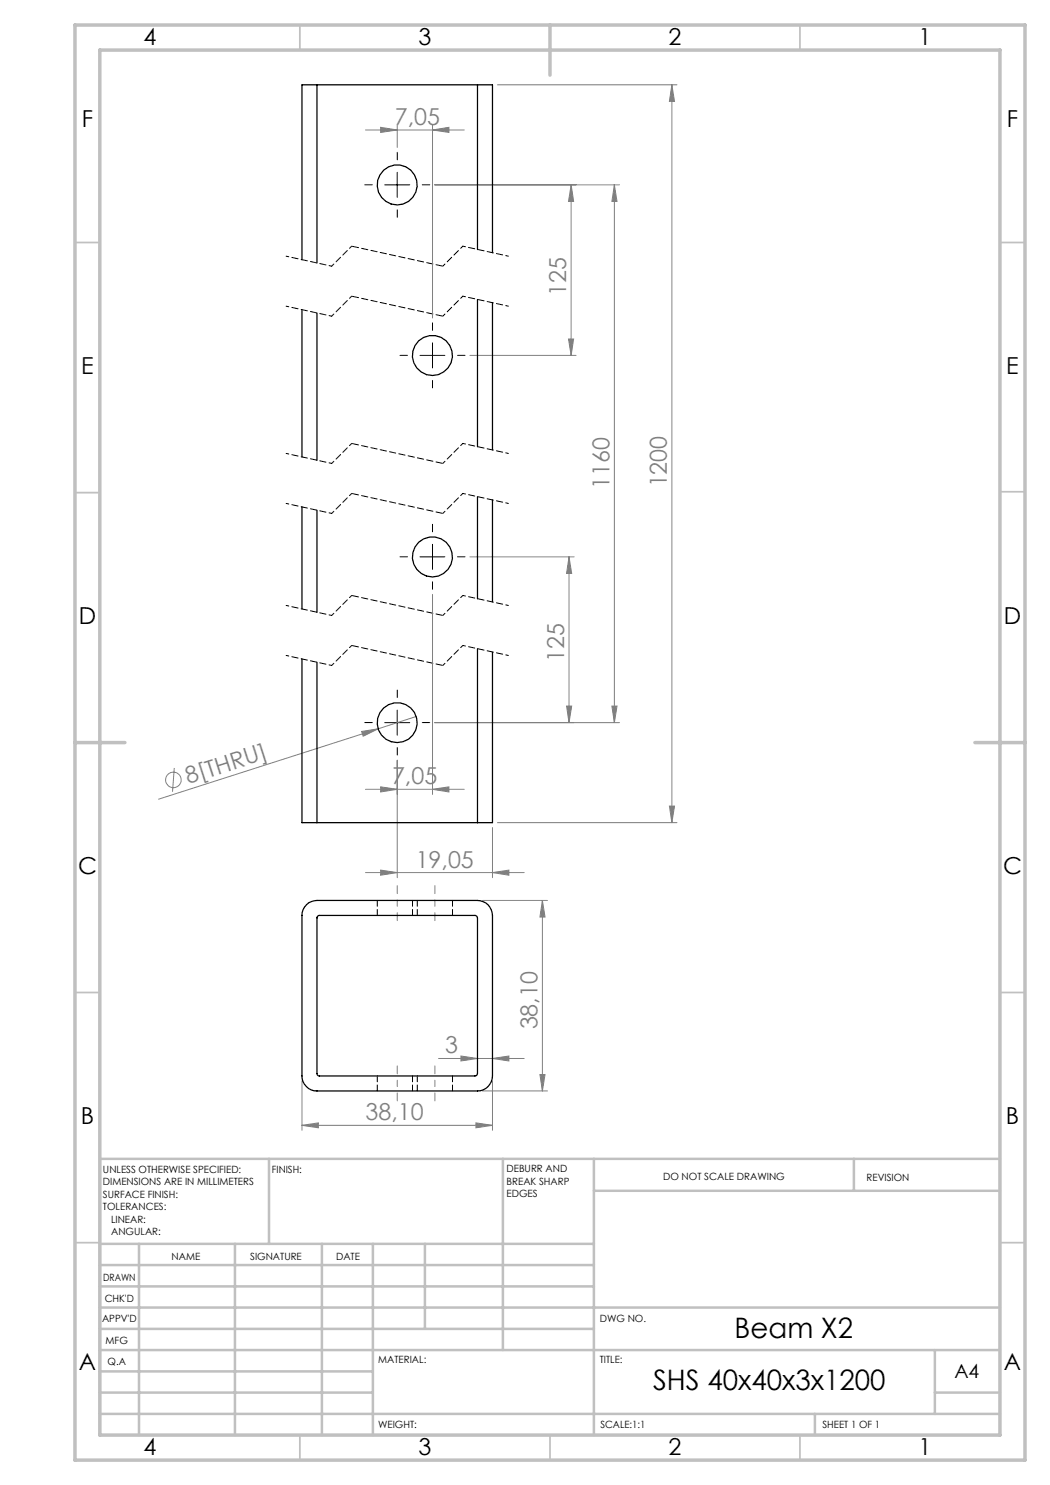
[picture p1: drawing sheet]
<svg xmlns="http://www.w3.org/2000/svg" width="210mm" height="297mm" viewBox="0 0 210 297" stroke-linecap="round" stroke-linejoin="round" font-family="sans-serif">
<g fill="none" stroke="#808080" stroke-width=".2">
<path d="M99.5 17h35.9M134.4 17l.5 3.3h-1zM134.4 17v147.5M73.1 26h19.8M76.1 25.5l3.3 .5-3.3 .5zM79.4 25v4.5M86.5 26l3.3-.5v1zM86.5 25v38.6M86.9 37h37M114.2 37l.5 3.3h-1zM114.2 37v34.1M122.9 37l.5 3.3h-1z"/>
<path d="M122.9 37v107.5M94 71.1h21.2M113.7 67.8h1l-.5 3.3zM86.5 118.9v40M94 111.4h20.8M113.8 111.4v33.1M113.8 111.4l.5 3.3h-1zM34.9 153.6l-.4 4.8M72.3 146.3l3.3-.5-3 1.4zM73.1 157.9h19.8M75.6 145.8l-43.9 14M76.1 157.4l3.3 .5-3.3 .5z"/>
<path d="M79.4 152v23.5M83.3 143.3l-7.7 2.5M86.5 157.9l3.3-.5v1zM86.9 144.5h37M113.3 141.2h1l-.5 3.3zM122.4 141.2h1l-.5 3.3zM73.1 174.5h31.7M76.1 174l3.3 .5-3.3 .5zM98.5 174.5l3.3-.5v1zM98.5 165.5v10M99.5 164.5h35.9M133.9 161.2h1l-.5 3.3z"/>
<path d="M96.5 180.1h13M108.5 180.1v38.1M108.5 180.1l.5 3.3h-1zM60.4 216.2v9.9M87.7 211.7h17.1M92.2 211.2l3.3 .5-3.3 .5zM96.5 218.2h13M98.5 211.7l3.3-.5v1zM98.5 216.2v9.9M108 214.9h1l-.5 3.3zM60.4 225.1l3.3-.5v1zM60.4 225.1h38.1"/>
<path d="M95.2 224.6l3.3 .5-3.3 .5z"/>
<circle cx="34.7" cy="156" r="1.55"/>
</g>
<g fill="none" stroke="#000" stroke-width=".2" stroke-dasharray="15.2 1.3 1.3 1.3">
<path d="M74.5 37h-1.5M79.5 32v-1.5M84.5 37h1.5M79.5 42v1.5M81.5 71.1h-1.5M86.5 66.1v-1.5M86.5 76.1v1.5M91.5 71.1h1.5M81.5 111.4h-1.5M86.5 106.4v-1.5M86.5 116.4v1.5M91.5 111.4h1.5"/>
<path d="M79.5 139.5v-1.5M74.5 144.5h-1.5M79.5 149.5v1.5M84.5 144.5h1.5"/>
</g>
<path d="M76.9 37h5.1M79.4 34.5v5M84 71.1h5M86.5 68.6v5M84 111.4h5M86.5 108.9v5M76.9 144.5h5.1M79.4 142v5" fill="none" stroke="#000" stroke-width=".2"/>
<g fill="none" stroke="#000" stroke-width=".2" stroke-dasharray="1.3 .6" stroke-dashoffset=".7">
<path d="M66.3 53.2l-9.1-2M70.3 59.2l-4 4M70.3 49.2l-4 4M92.6 59.2l-4 4M92.6 49.2l-4 4M101.7 51.2l-9.1-2M66.3 63.2l-9.1-2M101.7 61.2l-9.1-2M66.3 92.7l-9.1-2M70.3 98.7l-4 4M70.3 88.7l-4 4M92.6 98.7l-4 4"/>
<path d="M92.6 88.7l-4 4M101.7 90.7l-9.1-2M66.3 102.7l-9.1-2M70.3 119.1l-4 4M92.6 119.1l-4 4M101.7 100.7l-9.1-2M66.3 133.1l-9.1-2M66.3 123.1l-9.1-2M70.3 129.1l-4 4M92.6 129.1l-4 4M101.7 131.1l-9.1-2M101.7 121.1l-9.1-2"/>
</g>
<path d="M88.6 53.2l-18.3-4M88.6 63.2l-18.3-4M88.6 92.7l-18.3-4M88.6 102.7l-18.3-4M88.6 133.1l-18.3-4M88.6 123.1l-18.3-4" fill="none" stroke="#000" stroke-width=".2" stroke-dasharray="1.3 .6" stroke-dashoffset="-.1"/>
<path d="M79.5 177.1v7M87 184.1v-7M79.5 220.2v-7M87 220.2v-7" fill="none" stroke="#808080" stroke-width=".2" stroke-dasharray="15.2 1.3 1.3 1.3" stroke-dashoffset="13.6"/>
<g fill="none" stroke="#c0c0c0" stroke-width=".35">
<path d="M60 5v5M160 5v5M15 48.5h5M200 48.5h5M15 98.5h5M200 98.4h5M15 198.5h5M200 198.5h5M15 248.5h5M200 248.5h5M60 287v5M110 287v5"/>
<path d="M160 287v5"/>
</g>
<g fill="none" stroke="#c0c0c0" stroke-width=".5">
<path d="M53.8 231.8v17M100.6 231.8v38.2M118.8 231.8v55.2M118.8 238.2h81.2M170.8 231.8v6.4M200 231.8h-180v55.2M20 248.8h98.8M20 257.3h98.8M20 253h98.8M27.8 248.8v38.2M47 248.8v38.2M64.4 248.8v38.2"/>
<path d="M74.6 248.8v38.2M85 248.8v17M20 265.8h98.8M20 261.5h180M20 278.5h54.6M20 274.3h54.6M20 270h180M187 278.5h13M187 270v12.8M20 282.8h180M163 282.8v4.2"/>
</g>
<path d="M15 5h190v287h-190zM20 10h180v277h-180zM110 5v10M15 148.5h10M195 148.5h10" fill="none" stroke="#c0c0c0" stroke-width=".7"/>
<g fill="#808080">
<path d="M72.3 146.3l3.3-.5-3 1.4z"/>
<path d="M76.1 174l3.3 .5-3.3 .5zM98.5 174.5l3.3-.5v1zM76.1 157.4l3.3 .5-3.3 .5zM86.5 157.9l3.3-.5v1zM76.1 25.5l3.3 .5-3.3 .5zM86.5 26l3.3-.5v1z"/>
<path d="M113.3 141.2h1l-.5 3.3zM113.8 111.4l.5 3.3h-1zM108 214.9h1l-.5 3.3zM108.5 180.1l.5 3.3h-1z"/>
<path d="M134.4 17l.5 3.3h-1zM133.9 161.2h1l-.5 3.3zM122.9 37l.5 3.3h-1zM122.4 141.2h1l-.5 3.3zM114.2 37l.5 3.3h-1zM113.7 67.8h1l-.5 3.3z"/>
<path d="M92.2 211.2l3.3 .5-3.3 .5zM98.5 211.7l3.3-.5v1zM60.4 225.1l3.3-.5v1zM95.2 224.6l3.3 .5-3.3 .5z"/>
</g>
<g fill="none" stroke="#000" stroke-width=".25">
<path d="M63.4 17h-3v35M63.4 17v35.6M63.4 17h32.1M95.5 17h3v33.5M95.5 17v32.9M95.5 59.9v29.5M60.4 61.9v29.5M63.4 62.6v29.5M98.5 60.6v29.4M95.5 99.3v20.5M60.4 101.4v20.4M63.4 102.1v20.4"/>
<path d="M98.5 100v20.4M60.4 131.8v32.7h3M63.4 132.5v32M95.5 129.7v34.8M98.5 130.4v34.1h-3M63.4 164.5h32.1M61.3 181a3.1 3.1 0 0 1 2.1-.9h32.1a3 3 0 0 1 3 3v32.1a3 3 0 0 1-3 3h-32.1a3 3 0 0 1-3-3v-32.1a2.87 2.87 0 0 1 .9-2.1zM63.5 183.2l.3-.1h31.2a.49 .49 0 0 1 .5 .5v31.1a.49 .49 0 0 1-.5 .5h-31.2l-.3-.2-.1-31.5z"/>
<circle cx="79.4" cy="37" r="4"/>
<circle cx="86.5" cy="71.1" r="4"/>
<circle cx="86.5" cy="111.4" r="4"/>
<circle cx="79.4" cy="144.5" r="4"/>
</g>
<path d="M75.5 180.1v3M82.5 180.1v3M83.5 183.1v-3M90.5 183.1v-3M75.5 215.2v3M82.5 215.2v3M83.5 218.2v-3M90.5 218.2v-3" fill="none" stroke="#000" stroke-width=".2" stroke-dasharray="1.3 .6" stroke-dashoffset=".1"/>
<g font-size="5.6">
<text x="146.9" y="267.5">Beam X2</text>
<text x="130.6" y="277.9">SHS 40x40x3x1200</text>
</g>
<g font-size="4.7">
<text x="28.7" y="9">4</text>
<text x="83.7" y="9">3</text>
<text x="133.7" y="9">2</text>
<text x="183.7" y="9">1</text>
<text x="16.4" y="25.5">F</text>
<text x="201.4" y="25.5">F</text>
<text x="16.2" y="74.7">E</text>
<text x="201.2" y="74.7">E</text>
<text x="15.8" y="124.7">D</text>
<text x="200.8" y="124.7">D</text>
<text x="15.6" y="174.7">C</text>
<text x="200.6" y="174.7">C</text>
<text x="16.2" y="224.7">B</text>
<text x="201.2" y="224.7">B</text>
<text x="15.8" y="274">A</text>
<text x="200.8" y="274">A</text>
<text x="28.7" y="291">4</text>
<text x="83.7" y="291">3</text>
<text x="133.7" y="291">2</text>
<text x="183.7" y="291">1</text>
</g>
<g font-size="4.7" fill="#808080">
<text x="79" y="25">7,05</text>
<text x="113.2" y="59.2" transform="rotate(-90 113.2 59.2)">125</text>
<text x="121.9" y="97.8" transform="rotate(-90 121.9 97.8)">1160</text>
<text x="133.4" y="97.5" transform="rotate(-90 133.4 97.5)">1200</text>
<text x="112.8" y="132.3" transform="rotate(-90 112.8 132.3)">125</text>
<text x="37.7" y="156.8" transform="rotate(-18 37.7 156.8)">8[THRU]</text>
<text x="78.4" y="156.8">7,05</text>
<text x="83.1" y="173.5">19,05</text>
<text x="107.5" y="205.9" transform="rotate(-90 107.5 205.9)">38,10</text>
<text x="89" y="210.7">3</text>
<text x="73.1" y="224">38,10</text>
</g>
<text font-size="3.9" x="190.9" y="275.5">A4</text>
<g font-size="2">
<text x="20.6" y="234.6">UNLESS OTHERWISE SPECIFIED:</text>
<text x="20.6" y="237.1">DIMENSIONS ARE IN MILLIMETERS</text>
<text x="20.6" y="239.6">SURFACE FINISH:</text>
<text x="54.4" y="234.6">FINISH:</text>
<text x="101.3" y="234.5">DEBURR AND</text>
<text x="101.3" y="237">BREAK SHARP</text>
<text x="101.3" y="239.5">EDGES</text>
<text x="132.6" y="236">DO NOT SCALE DRAWING</text>
<text x="173.3" y="236.2">REVISION</text>
<text x="20.6" y="242.1">TOLERANCES:</text>
<text x="22.2" y="244.6">LINEAR:</text>
<text x="22.2" y="247.1">ANGULAR:</text>
<text x="34.3" y="252">NAME</text>
<text x="50" y="251.9">SIGNATURE</text>
<text x="67.2" y="251.9">DATE</text>
<text x="20.6" y="256.1">DRAWN</text>
<text x="20.9" y="260.3">CHK'D</text>
<text x="20.4" y="264.4">APPV'D</text>
<text x="21.1" y="268.8">MFG</text>
<text x="120" y="264.4">DWG NO.</text>
<text x="21.5" y="273">Q.A</text>
<text x="75.6" y="272.5">MATERIAL:</text>
<text x="120" y="272.5">TITLE:</text>
<text x="75.6" y="285.5">WEIGHT:</text>
<text x="120.1" y="285.6">SCALE:1:1</text>
<text x="164.5" y="285.6">SHEET 1 OF 1</text>
</g>
</svg>
